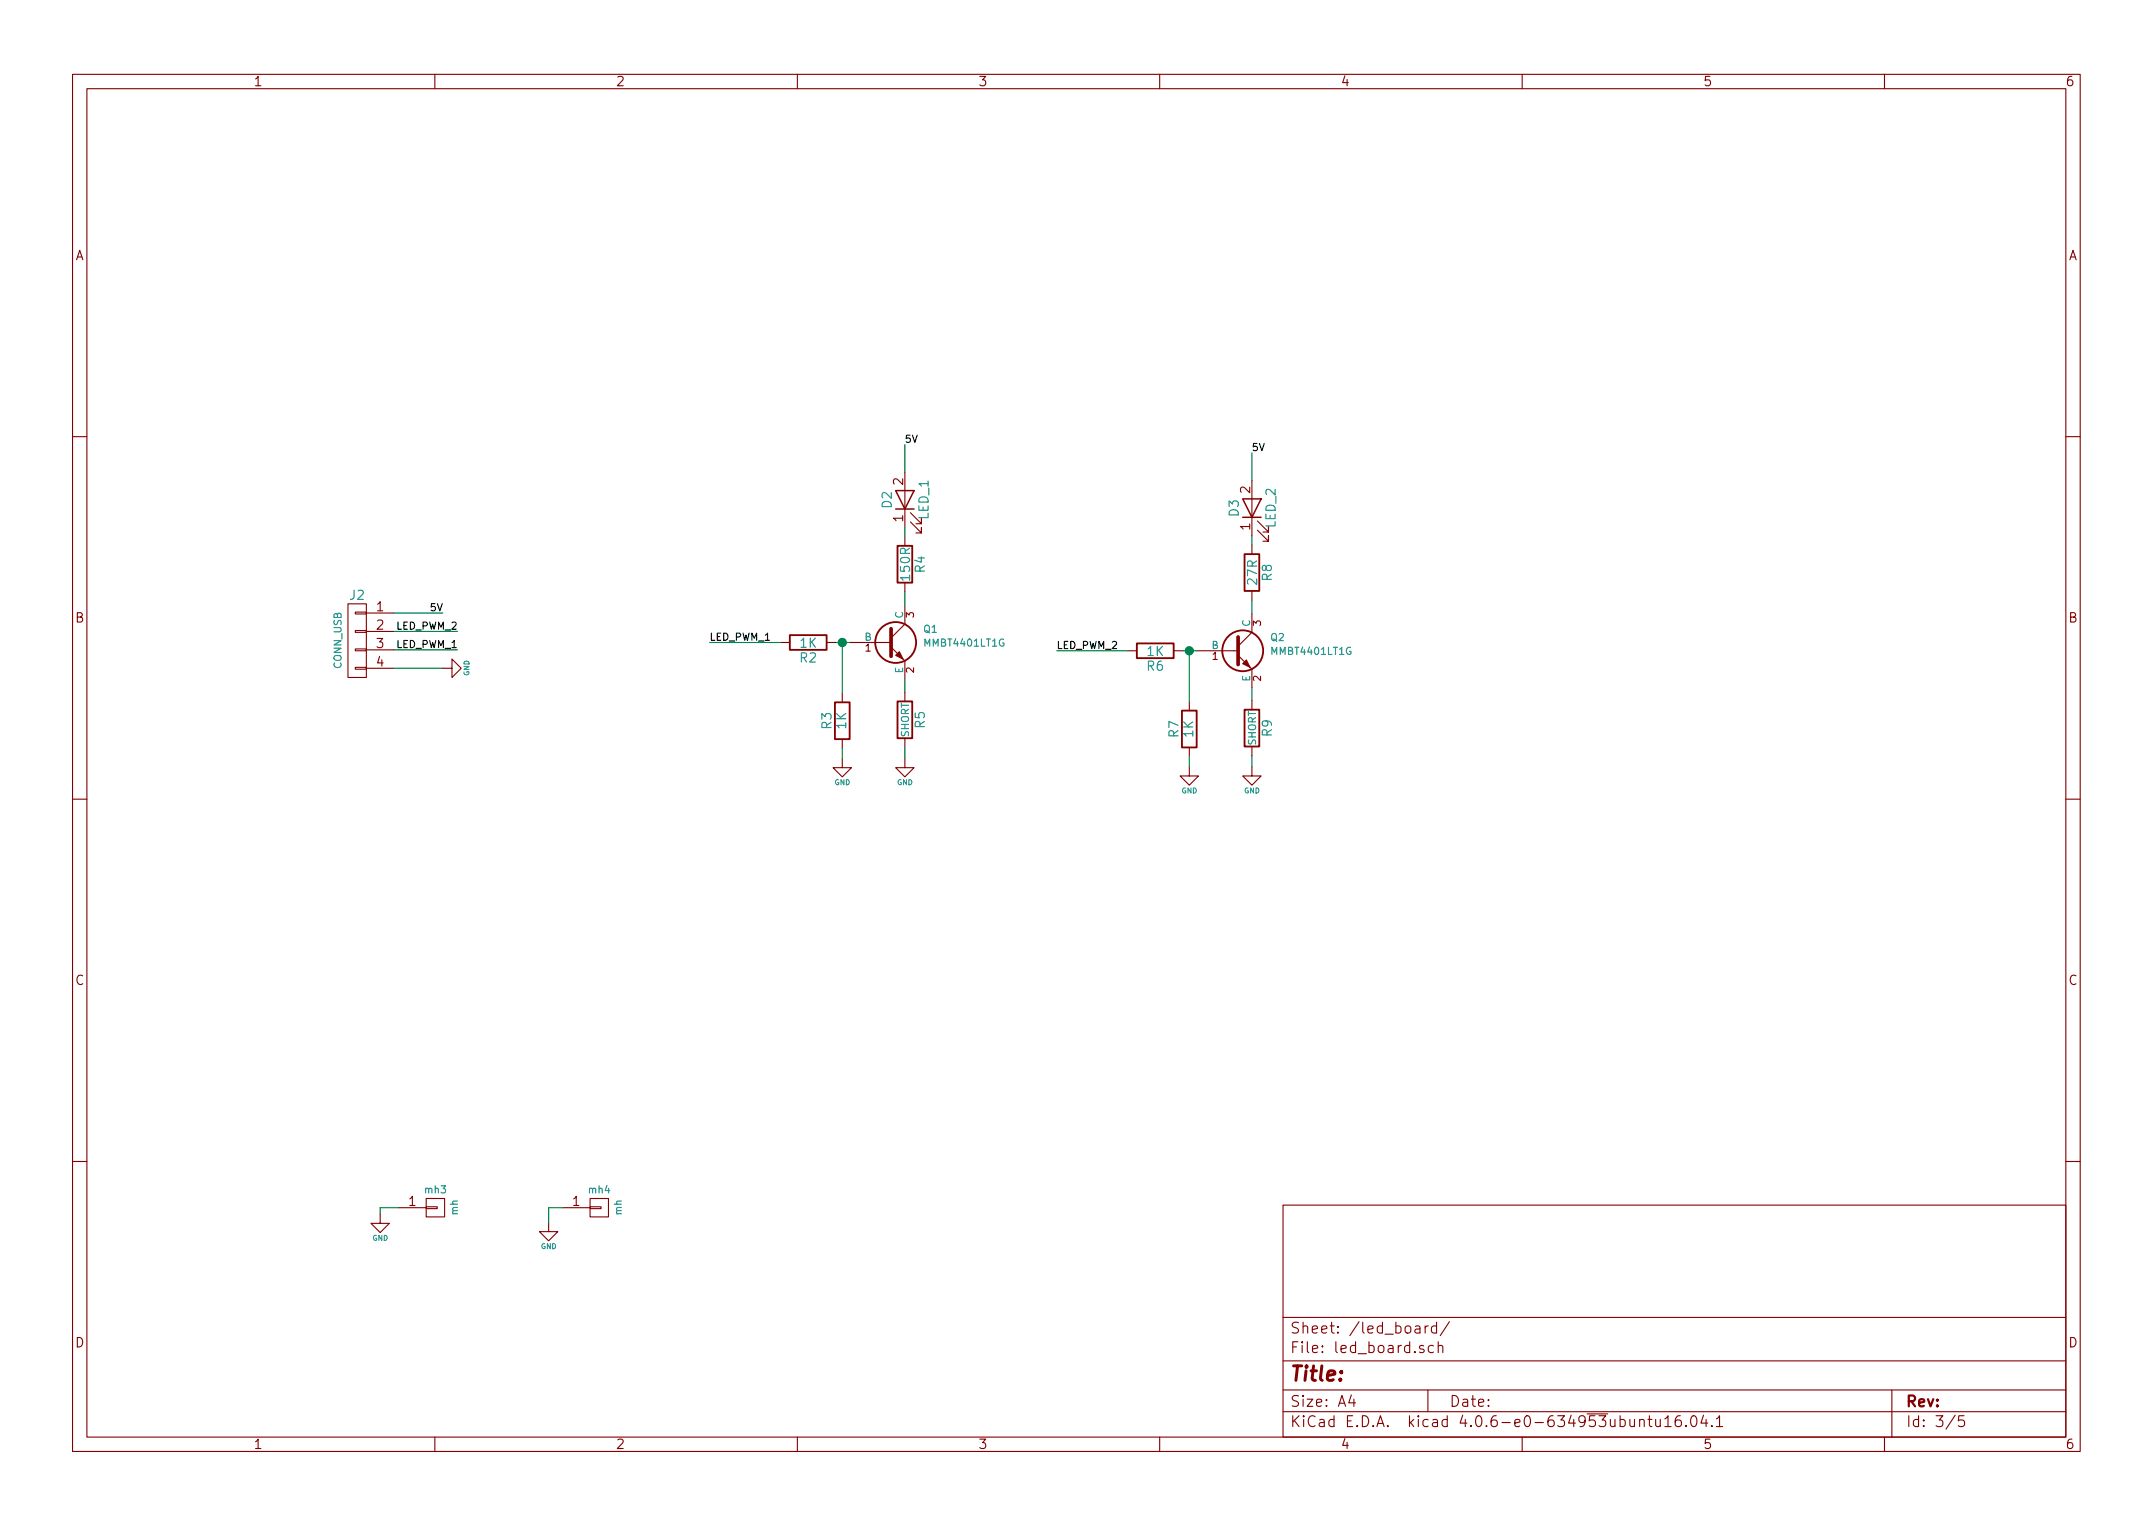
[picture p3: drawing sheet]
EESchema Schematic File Version 2
LIBS:nrf52-rescue
LIBS:myLib
LIBS:power
LIBS:device
LIBS:transistors
LIBS:conn
LIBS:linear
LIBS:regul
LIBS:74xx
LIBS:cmos4000
LIBS:adc-dac
LIBS:memory
LIBS:xilinx
LIBS:microcontrollers
LIBS:dsp
LIBS:microchip
LIBS:analog_switches
LIBS:motorola
LIBS:texas
LIBS:intel
LIBS:audio
LIBS:interface
LIBS:digital-audio
LIBS:philips
LIBS:display
LIBS:cypress
LIBS:siliconi
LIBS:opto
LIBS:atmel
LIBS:contrib
LIBS:valves
LIBS:nrf52-cache
EELAYER 25 0
EELAYER END
$Descr A4 11693 8268
encoding utf-8
Sheet 3 5
Title ""
Date ""
Rev ""
Comp ""
Comment1 ""
Comment2 ""
Comment3 ""
Comment4 ""
$EndDescr
$Comp
L BC860C Q1
U 1 1
P 4815 3480
F 0 "Q1" H 5015 3555 39  0000 L CNN
F 1 "MMBT4401LT1G" H 5015 3480 39  0000 L CNN
F 2 "myLib:bc860c_sot23" H 5015 3405 39  0001 L CIN
F 3 "" H 4815 3480 50  0001 L CNN
	1    4815 3480
	1    0    0    -1  
$EndComp
$Comp
L R R4
U 1 1
P 4915 3055
F 0 "R4" V 4995 3055 50  0000 C CNN
F 1 "150R" V 4915 3055 50  0000 C CNN
F 2 "myLib:R_0805" V 4845 3055 50  0001 C CNN
F 3 "" H 4915 3055 50  0001 C CNN
	1    4915 3055
	1    0    0    -1  
$EndComp
$Comp
L R R5
U 1 1
P 4915 3900
F 0 "R5" V 4995 3900 50  0000 C CNN
F 1 "SHORT" V 4915 3900 39  0000 C CNN
F 2 "myLib:R_0805" V 4845 3900 50  0001 C CNN
F 3 "" H 4915 3900 50  0001 C CNN
	1    4915 3900
	1    0    0    -1  
$EndComp
Wire Wire Line
	4915 3680 4915 3750
$Comp
L R R2
U 1 1
P 4390 3480
F 0 "R2" V 4470 3480 50  0000 C CNN
F 1 "1K" V 4390 3480 50  0000 C CNN
F 2 "myLib:R_0805" V 4320 3480 50  0001 C CNN
F 3 "" H 4390 3480 50  0001 C CNN
	1    4390 3480
	0    1    1    0   
$EndComp
Wire Wire Line
	4540 3480 4615 3480
Wire Wire Line
	4915 3205 4915 3280
$Comp
L R R3
U 1 1
P 4575 3905
F 0 "R3" V 4655 3905 50  0000 C CNN
F 1 "1K" V 4575 3905 50  0000 C CNN
F 2 "myLib:R_0805" V 4505 3905 50  0001 C CNN
F 3 "" H 4575 3905 50  0001 C CNN
	1    4575 3905
	-1   0    0    1   
$EndComp
Wire Wire Line
	4575 3755 4575 3480
Connection ~ 4575 3480
$Comp
L LED D2
U 1 1
P 4915 2705
F 0 "D2" H 4915 2805 50  0000 C CNN
F 1 "LED_1" H 4915 2605 50  0000 C CNN
F 2 "myLib:led_428nm" H 4915 2705 50  0001 C CNN
F 3 "" H 4915 2705 50  0001 C CNN
	1    4915 2705
	0    -1   -1   0   
$EndComp
Wire Wire Line
	4915 2855 4915 2905
Wire Wire Line
	4915 2555 4915 2405
Text Label 4915 2405 0    39   ~ 0
5V
$Comp
L GND #PWR038
U 1 1
P 4915 4110
F 0 "#PWR038" H 4915 3910 39  0001 C CNN
F 1 "GND" H 4915 3982 28  0000 C CNN
F 2 "" H 4915 4110 50  0001 C CNN
F 3 "" H 4915 4110 50  0001 C CNN
	1    4915 4110
	1    0    0    -1  
$EndComp
$Comp
L GND #PWR039
U 1 1
P 4575 4110
F 0 "#PWR039" H 4575 3910 39  0001 C CNN
F 1 "GND" H 4575 3982 28  0000 C CNN
F 2 "" H 4575 4110 50  0001 C CNN
F 3 "" H 4575 4110 50  0001 C CNN
	1    4575 4110
	1    0    0    -1  
$EndComp
Wire Wire Line
	4575 4055 4575 4110
Wire Wire Line
	4915 4050 4915 4110
Wire Wire Line
	3855 3480 4240 3480
Text Label 3855 3480 0    39   ~ 0
LED_PWM_1
$Comp
L BC860C Q2
U 1 1
P 6700 3525
F 0 "Q2" H 6900 3600 39  0000 L CNN
F 1 "MMBT4401LT1G" H 6900 3525 39  0000 L CNN
F 2 "myLib:bc860c_sot23" H 6900 3450 39  0001 L CIN
F 3 "" H 6700 3525 50  0001 L CNN
	1    6700 3525
	1    0    0    -1  
$EndComp
$Comp
L R R8
U 1 1
P 6800 3100
F 0 "R8" V 6880 3100 50  0000 C CNN
F 1 "27R" V 6800 3100 50  0000 C CNN
F 2 "myLib:R_0805" V 6730 3100 50  0001 C CNN
F 3 "" H 6800 3100 50  0001 C CNN
	1    6800 3100
	1    0    0    -1  
$EndComp
$Comp
L R R9
U 1 1
P 6800 3945
F 0 "R9" V 6880 3945 50  0000 C CNN
F 1 "SHORT" V 6800 3945 39  0000 C CNN
F 2 "myLib:R_0805" V 6730 3945 50  0001 C CNN
F 3 "" H 6800 3945 50  0001 C CNN
	1    6800 3945
	1    0    0    -1  
$EndComp
Wire Wire Line
	6800 3725 6800 3795
$Comp
L R R6
U 1 1
P 6275 3525
F 0 "R6" V 6355 3525 50  0000 C CNN
F 1 "1K" V 6275 3525 50  0000 C CNN
F 2 "myLib:R_0805" V 6205 3525 50  0001 C CNN
F 3 "" H 6275 3525 50  0001 C CNN
	1    6275 3525
	0    1    1    0   
$EndComp
Wire Wire Line
	6425 3525 6500 3525
Wire Wire Line
	6800 3250 6800 3325
$Comp
L R R7
U 1 1
P 6460 3950
F 0 "R7" V 6540 3950 50  0000 C CNN
F 1 "1K" V 6460 3950 50  0000 C CNN
F 2 "myLib:R_0805" V 6390 3950 50  0001 C CNN
F 3 "" H 6460 3950 50  0001 C CNN
	1    6460 3950
	-1   0    0    1   
$EndComp
Wire Wire Line
	6460 3800 6460 3525
Connection ~ 6460 3525
$Comp
L LED D3
U 1 1
P 6800 2750
F 0 "D3" H 6800 2850 50  0000 C CNN
F 1 "LED_2" H 6800 2650 50  0000 C CNN
F 2 "myLib:led_22k" H 6800 2750 50  0001 C CNN
F 3 "" H 6800 2750 50  0001 C CNN
	1    6800 2750
	0    -1   -1   0   
$EndComp
Wire Wire Line
	6800 2900 6800 2950
Wire Wire Line
	6800 2600 6800 2450
Text Label 6800 2450 0    39   ~ 0
5V
$Comp
L GND #PWR040
U 1 1
P 6800 4155
F 0 "#PWR040" H 6800 3955 39  0001 C CNN
F 1 "GND" H 6800 4027 28  0000 C CNN
F 2 "" H 6800 4155 50  0001 C CNN
F 3 "" H 6800 4155 50  0001 C CNN
	1    6800 4155
	1    0    0    -1  
$EndComp
$Comp
L GND #PWR041
U 1 1
P 6460 4155
F 0 "#PWR041" H 6460 3955 39  0001 C CNN
F 1 "GND" H 6460 4027 28  0000 C CNN
F 2 "" H 6460 4155 50  0001 C CNN
F 3 "" H 6460 4155 50  0001 C CNN
	1    6460 4155
	1    0    0    -1  
$EndComp
Wire Wire Line
	6460 4100 6460 4155
Wire Wire Line
	6800 4095 6800 4155
Wire Wire Line
	5740 3525 6125 3525
Text Label 5740 3525 0    39   ~ 0
LED_PWM_2
$Comp
L mh mh3
U 1 1
P 2365 6550
F 0 "mh3" H 2365 6650 39  0000 C CNN
F 1 "mh" V 2465 6550 39  0000 C CNN
F 2 "myLib:mounting_hole" H 2365 6550 50  0001 C CNN
F 3 "" H 2365 6550 50  0001 C CNN
	1    2365 6550
	1    0    0    -1  
$EndComp
$Comp
L mh mh4
U 1 1
P 3255 6550
F 0 "mh4" H 3255 6650 39  0000 C CNN
F 1 "mh" V 3355 6550 39  0000 C CNN
F 2 "myLib:mounting_hole" H 3255 6550 50  0001 C CNN
F 3 "" H 3255 6550 50  0001 C CNN
	1    3255 6550
	1    0    0    -1  
$EndComp
$Comp
L GND #PWR042
U 1 1
P 2065 6585
F 0 "#PWR042" H 2065 6385 39  0001 C CNN
F 1 "GND" H 2065 6457 28  0000 C CNN
F 2 "" H 2065 6585 50  0001 C CNN
F 3 "" H 2065 6585 50  0001 C CNN
	1    2065 6585
	1    0    0    -1  
$EndComp
Wire Wire Line
	2065 6585 2065 6550
Wire Wire Line
	2065 6550 2165 6550
$Comp
L GND #PWR043
U 1 1
P 2980 6630
F 0 "#PWR043" H 2980 6430 39  0001 C CNN
F 1 "GND" H 2980 6502 28  0000 C CNN
F 2 "" H 2980 6630 50  0001 C CNN
F 3 "" H 2980 6630 50  0001 C CNN
	1    2980 6630
	1    0    0    -1  
$EndComp
Wire Wire Line
	2980 6630 2980 6550
Wire Wire Line
	2980 6550 3055 6550
$Comp
L CONN_01X04 J2
U 1 1
P 1940 3470
F 0 "J2" H 1940 3720 50  0000 C CNN
F 1 "CONN_USB" V 2040 3470 39  0000 C CNN
F 2 "Pin_Headers:Pin_Header_Straight_1x04_Pitch2.54mm" H 1940 3470 50  0001 C CNN
F 3 "" H 1940 3470 50  0001 C CNN
	1    1940 3470
	-1   0    0    -1  
$EndComp
Wire Wire Line
	2140 3320 2405 3320
Wire Wire Line
	2140 3420 2485 3420
Wire Wire Line
	2140 3520 2485 3520
Wire Wire Line
	2140 3620 2405 3620
Text Label 2485 3520 2    39   ~ 0
LED_PWM_1
Text Label 2485 3420 2    39   ~ 0
LED_PWM_2
Text Label 2405 3320 2    39   ~ 0
5V
$Comp
L GND #PWR044
U 1 1
P 2405 3620
F 0 "#PWR044" H 2405 3420 39  0001 C CNN
F 1 "GND" H 2405 3492 28  0000 C CNN
F 2 "" H 2405 3620 50  0001 C CNN
F 3 "" H 2405 3620 50  0001 C CNN
	1    2405 3620
	0    -1   -1   0   
$EndComp
$EndSCHEMATC
